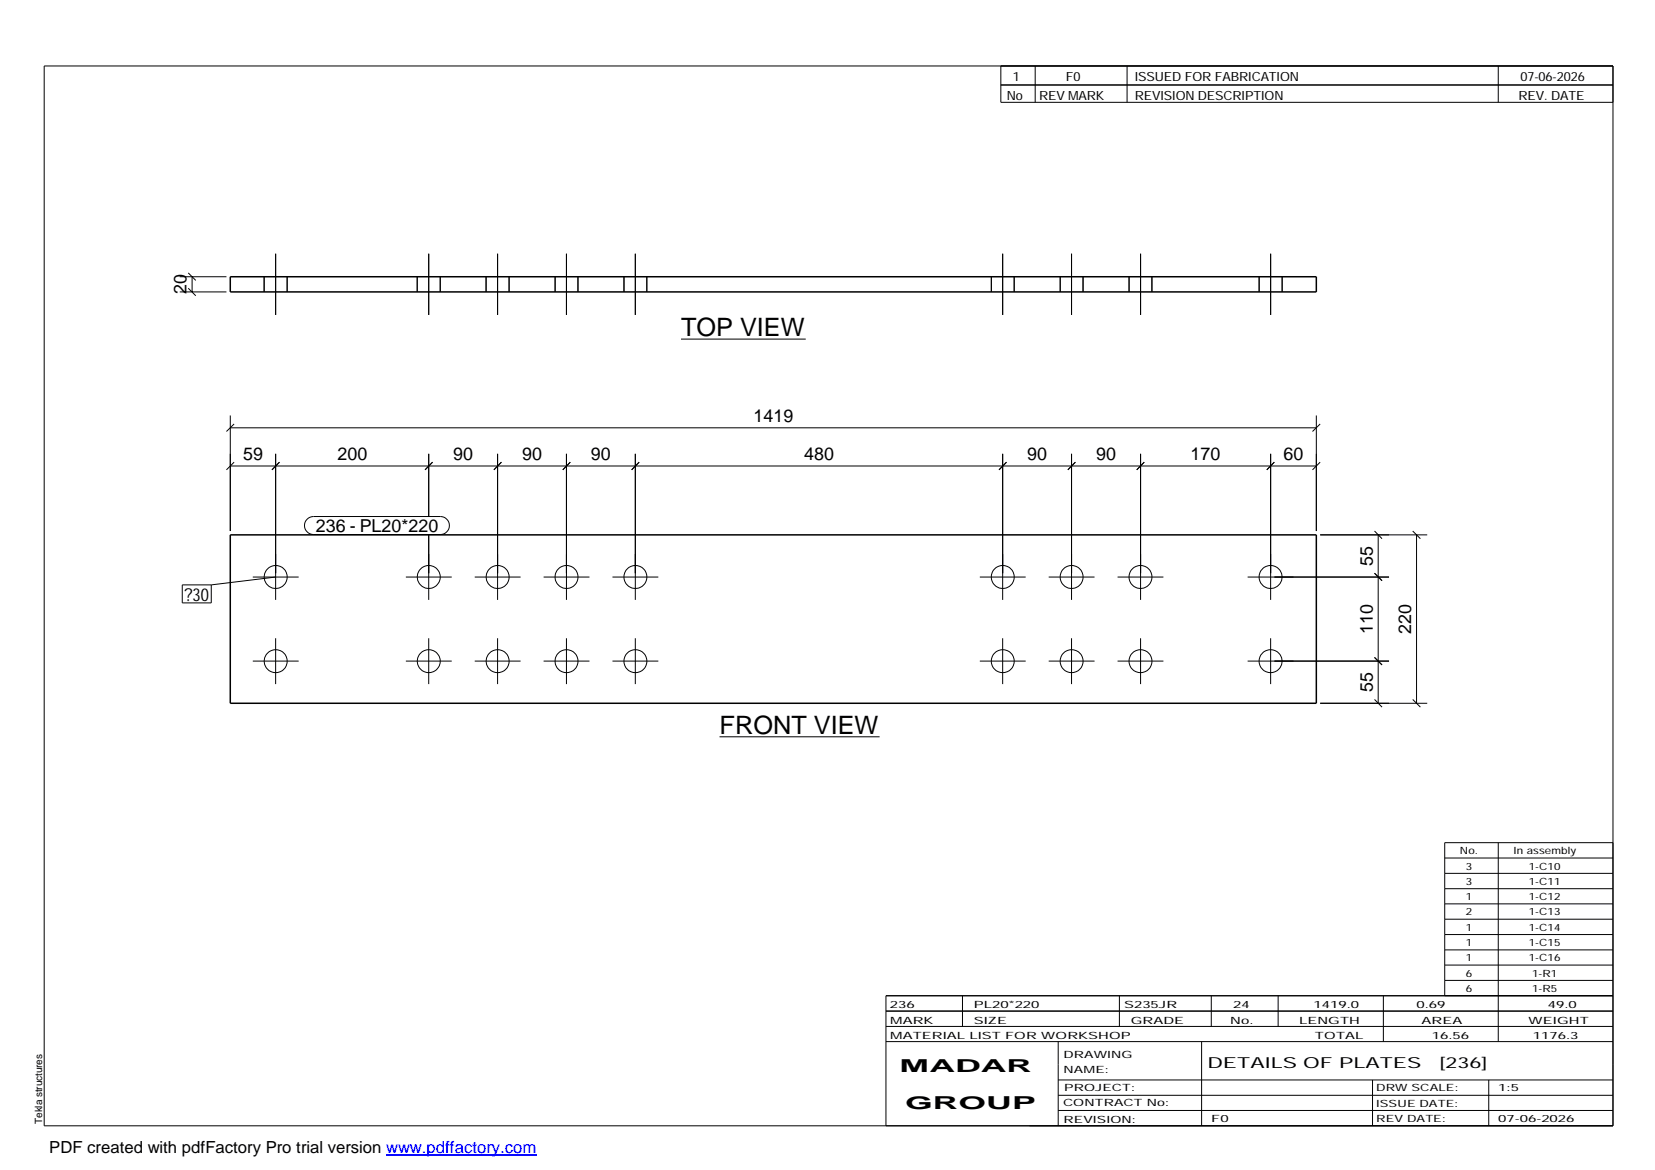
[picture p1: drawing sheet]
<svg xmlns="http://www.w3.org/2000/svg" width="420mm" height="297mm" viewBox="0 0 420 297" stroke-linecap="round" stroke-linejoin="round" font-family="sans-serif">
<g fill="none" stroke="#000" stroke-width=".25">
<path d="M11.2 16.7h398.3v269.1h-398.3zM254.1 16.7v9.3h155.4M262.8 16.7v9.3M286.1 16.7v9.3M380.4 16.7v9.3M254.1 21.6h155.4M45.6 74.1h11.9M45.6 70.3h11.9M47.8 73.2l1.9 1.9M47.8 69.3l1.9 1.9M48.8 70.3v3.8M67.1 70.3v3.8"/>
<path d="M70 64.4v15.6M72.9 70.3v3.8M105.9 70.3v3.8M108.8 64.4v15.6M111.8 70.3v3.8M123.4 70.3v3.8M126.3 64.4v15.6M129.2 70.3v3.8M140.9 70.3v3.8M143.8 64.4v15.6M146.7 70.3v3.8M158.4 70.3v3.8"/>
<path d="M161.3 64.4v15.6M164.2 70.3v3.8M251.7 70.3v3.8M254.6 64.4v15.6M257.5 70.3v3.8M269.2 70.3v3.8M272 64.4v15.6M275 70.3v3.8M286.6 70.3v3.8M289.6 64.4v15.6M292.4 70.3v3.8M319.7 70.3v3.8"/>
<path d="M322.6 64.4v15.6M325.5 70.3v3.8M172.9 86.1h31.7M58.5 108.6h275.7M58.5 105.5v29.3M58.5 118.3h275.7M59.4 107.6l-1.9 1.9M59.4 117.3l-1.9 2M70 115.2v37.1M71 117.3l-2 2M108.8 115.2v15.9M109.8 117.3l-1.9 2"/>
<path d="M126.3 115.2v37.1M127.3 117.3l-1.9 2M143.8 115.2v37.1M144.8 117.3l-1.9 2M161.3 115.2v37.1M162.3 117.3l-1.9 2M254.6 115.2v37.1M255.5 117.3l-1.9 2M272 115.2v37.1M273 117.3l-1.9 2M289.6 115.2v37.1M290.5 117.3l-1.9 2"/>
<path d="M322.6 115.2v37.1M323.5 117.3l-1.9 2M334.2 105.5v29.3M335.2 107.6l-2 1.9M335.2 117.3l-2 2M78 131.8l.7-.5 .9-.2h32.2a2.29 2.29 0 0 1 2.3 2.3 2.29 2.29 0 0 1-2.3 2.3h-32.2a2.27 2.27 0 0 1-2.1-1.4 2.27 2.27 0 0 1 .5-2.5zM108.8 135.7v16.6M335.2 135.8h27.1M349 134.8l1.9 2M349.9 135.8v42.7M358.6 134.8l2 2M359.6 135.8v42.7"/>
<path d="M46.3 148.5h7.3v4.6h-7.3zM64.2 146.5h11.6M70 146.5l-16.4 2M103 146.5h11.7M120.5 146.5h11.7M138 146.5h11.6M155.5 146.5h11.6M248.8 146.5h11.6M266.2 146.5h11.7M283.7 146.5h11.7M316.7 146.5h35.9M349 145.5l1.9 1.9"/>
<path d="M64.2 167.8h11.6M70 162v11.7M103 167.8h11.7M108.8 162v11.7M120.5 167.8h11.7M126.3 162v11.7M138 167.8h11.6M143.8 162v11.7M155.5 167.8h11.6M161.3 162v11.7M248.8 167.8h11.6M254.6 162v11.7"/>
<path d="M266.2 167.8h11.7M272 162v11.7M283.7 167.8h11.7M289.6 162v11.7M316.7 167.8h35.9M322.6 162v11.7M335.2 178.5h27.1M349 177.6l1.9 1.9M349 166.9l1.9 1.9M358.6 177.6l2 1.9M182.7 187.1h40.6M366.8 217.8h42.7"/>
<path d="M380.4 213.9v50.5M409.5 213.9h-42.7v38.9M366.8 221.7h42.7M366.8 225.6h42.7M366.8 229.5h42.7M366.8 233.4h42.7M366.8 237.3h42.7M224.9 256.7h184.6M244.3 252.8v7.8M284.2 252.8v7.8M307.5 252.8v7.8M324.5 252.8v7.8"/>
<path d="M351.2 252.8v11.6M366.8 241.2h42.7M366.8 245h42.7M366.8 248.9h42.7M409.5 252.8h-184.6v33M224.9 264.4h184.6M224.9 260.6h184.6M268.6 264.4v21.4M268.6 274.2h140.9M268.6 278.1h140.9M305.1 264.4v21.4M348.4 274.2v11.6"/>
<path d="M378 274.2v11.6M268.6 281.9h140.9"/>
<circle cx="70" cy="146.5" r="2.91"/>
<circle cx="108.8" cy="146.5" r="2.91"/>
<circle cx="126.3" cy="146.5" r="2.91"/>
<circle cx="143.8" cy="146.5" r="2.91"/>
<circle cx="161.3" cy="146.5" r="2.91"/>
<circle cx="254.6" cy="146.5" r="2.91"/>
<circle cx="272" cy="146.5" r="2.91"/>
<circle cx="289.5" cy="146.5" r="2.91"/>
<circle cx="322.6" cy="146.5" r="2.93"/>
<circle cx="70" cy="167.9" r="2.91"/>
<circle cx="108.8" cy="167.9" r="2.91"/>
<circle cx="126.3" cy="167.9" r="2.91"/>
<circle cx="143.8" cy="167.9" r="2.91"/>
<circle cx="161.3" cy="167.9" r="2.91"/>
<circle cx="254.6" cy="167.9" r="2.91"/>
<circle cx="272" cy="167.9" r="2.91"/>
<circle cx="289.5" cy="167.9" r="2.91"/>
<circle cx="322.6" cy="167.9" r="2.93"/>
</g>
<path d="M58.5 70.3h275.7v3.8h-275.7zM58.5 135.8h275.7v42.7h-275.7z" fill="none" stroke="#000" stroke-width=".38"/>
<path d="M98 293.3h38.2" fill="none" stroke="#00f" stroke-width=".3"/>
<g font-size="6.4">
<text x="172.9" y="85.4">TOP VIEW</text>
<text x="182.7" y="186.3">FRONT VIEW</text>
</g>
<g font-size="4.5">
<text x="47.4" y="74.7" transform="rotate(-90 47.4 74.7)">20</text>
<text x="191.3" y="107.2">1419</text>
<text x="61.7" y="116.9">59</text>
<text x="85.6" y="116.9">200</text>
<text x="115.1" y="116.9">90</text>
<text x="132.5" y="116.9">90</text>
<text x="150" y="116.9">90</text>
<text x="204.2" y="116.9">480</text>
<text x="260.8" y="116.9">90</text>
<text x="278.3" y="116.9">90</text>
<text x="302.3" y="116.9">170</text>
<text x="325.8" y="116.9">60</text>
<text x="80.2" y="135.1">236 - PL20*220</text>
<text x="348.5" y="143.7" transform="rotate(-90 348.5 143.7)">55</text>
<text x="46.8" y="152.5">?30</text>
<text x="348.5" y="160.9" transform="rotate(-90 348.5 160.9)">110</text>
<text x="358.3" y="160.9" transform="rotate(-90 358.3 160.9)">220</text>
<text x="348.5" y="175.7" transform="rotate(-90 348.5 175.7)">55</text>
<text x="228.4" y="272.3">MADAR</text>
<text x="229.8" y="281.6">GROUP</text>
</g>
<text font-size="4.2" x="12.5" y="292.7">PDF created with pdfFactory Pro trial version www.pdffactory.com</text>
<g font-size="3.9">
<text x="306.5" y="271.3">DETAILS OF PLATES</text>
<text x="365.4" y="271.3">[236]</text>
</g>
<g font-size="3.2">
<text x="257.1" y="20.5">1</text>
<text x="270.6" y="20.5">F0</text>
<text x="288.1" y="20.5">ISSUED FOR FABRICATION</text>
<text x="386" y="20.5">07-06-2026</text>
<text x="255.6" y="25.5">No</text>
<text x="263.8" y="25.5">REV MARK</text>
<text x="288.1" y="25.5">REVISION DESCRIPTION</text>
<text x="385.5" y="25.5">REV. DATE</text>
</g>
<g font-size="2.5">
<text x="370.6" y="216.9">No.</text>
<text x="372.1" y="220.8">3</text>
<text x="384.3" y="216.9">In assembly</text>
<text x="388.1" y="220.8">1-C10</text>
<text x="372.1" y="224.6">3</text>
<text x="388.1" y="224.6">1-C11</text>
<text x="372.1" y="228.5">1</text>
<text x="372.1" y="232.4">2</text>
<text x="388.1" y="228.5">1-C12</text>
<text x="388.1" y="232.4">1-C13</text>
<text x="372.1" y="236.3">1</text>
<text x="388.1" y="236.3">1-C14</text>
<text x="372.1" y="240.2">1</text>
<text x="372.1" y="244.1">1</text>
<text x="388.1" y="240.2">1-C15</text>
<text x="388.1" y="244.1">1-C16</text>
<text x="372.1" y="247.9">6</text>
<text x="372.1" y="251.8">6</text>
<text x="389" y="247.9">1-R1</text>
<text x="389" y="251.8">1-R5</text>
<text x="225.9" y="255.9">236</text>
<text x="247.3" y="255.9">PL20*220</text>
<text x="285.4" y="255.9">S235JR</text>
<text x="313.1" y="255.9">24</text>
<text x="333.5" y="255.9">1419.0</text>
<text x="359.6" y="255.9">0.69</text>
<text x="392.9" y="255.9">49.0</text>
<text x="226" y="263.7">MATERIAL LIST FOR WORKSHOP</text>
<text x="226" y="259.9">MARK</text>
<text x="247.2" y="259.9">SIZE</text>
<text x="287.1" y="259.9">GRADE</text>
<text x="312.3" y="259.9">No.</text>
<text x="329.8" y="259.9">LENGTH</text>
<text x="333.8" y="263.7">TOTAL</text>
<text x="360.9" y="259.9">AREA</text>
<text x="363.5" y="263.7">16.56</text>
<text x="388.1" y="259.9">WEIGHT</text>
<text x="389.2" y="263.7">1176.3</text>
<text x="270" y="268.5">DRAWING</text>
<text x="270" y="272.5">NAME:</text>
<text x="269.9" y="280.9">CONTRACT No:</text>
<text x="270.2" y="277">PROJECT:</text>
<text x="349.4" y="277.1">DRW SCALE:</text>
<text x="349.4" y="281">ISSUE DATE:</text>
<text x="380.4" y="277.1">1:5</text>
<text x="10.7" y="285.4" transform="rotate(-90 10.7 285.4)">Tekla structures</text>
<text x="270" y="285">REVISION:</text>
<text x="307.5" y="284.8">F0</text>
<text x="349.4" y="284.8">REV DATE:</text>
<text x="380.4" y="284.8">07-06-2026</text>
</g>
</svg>
